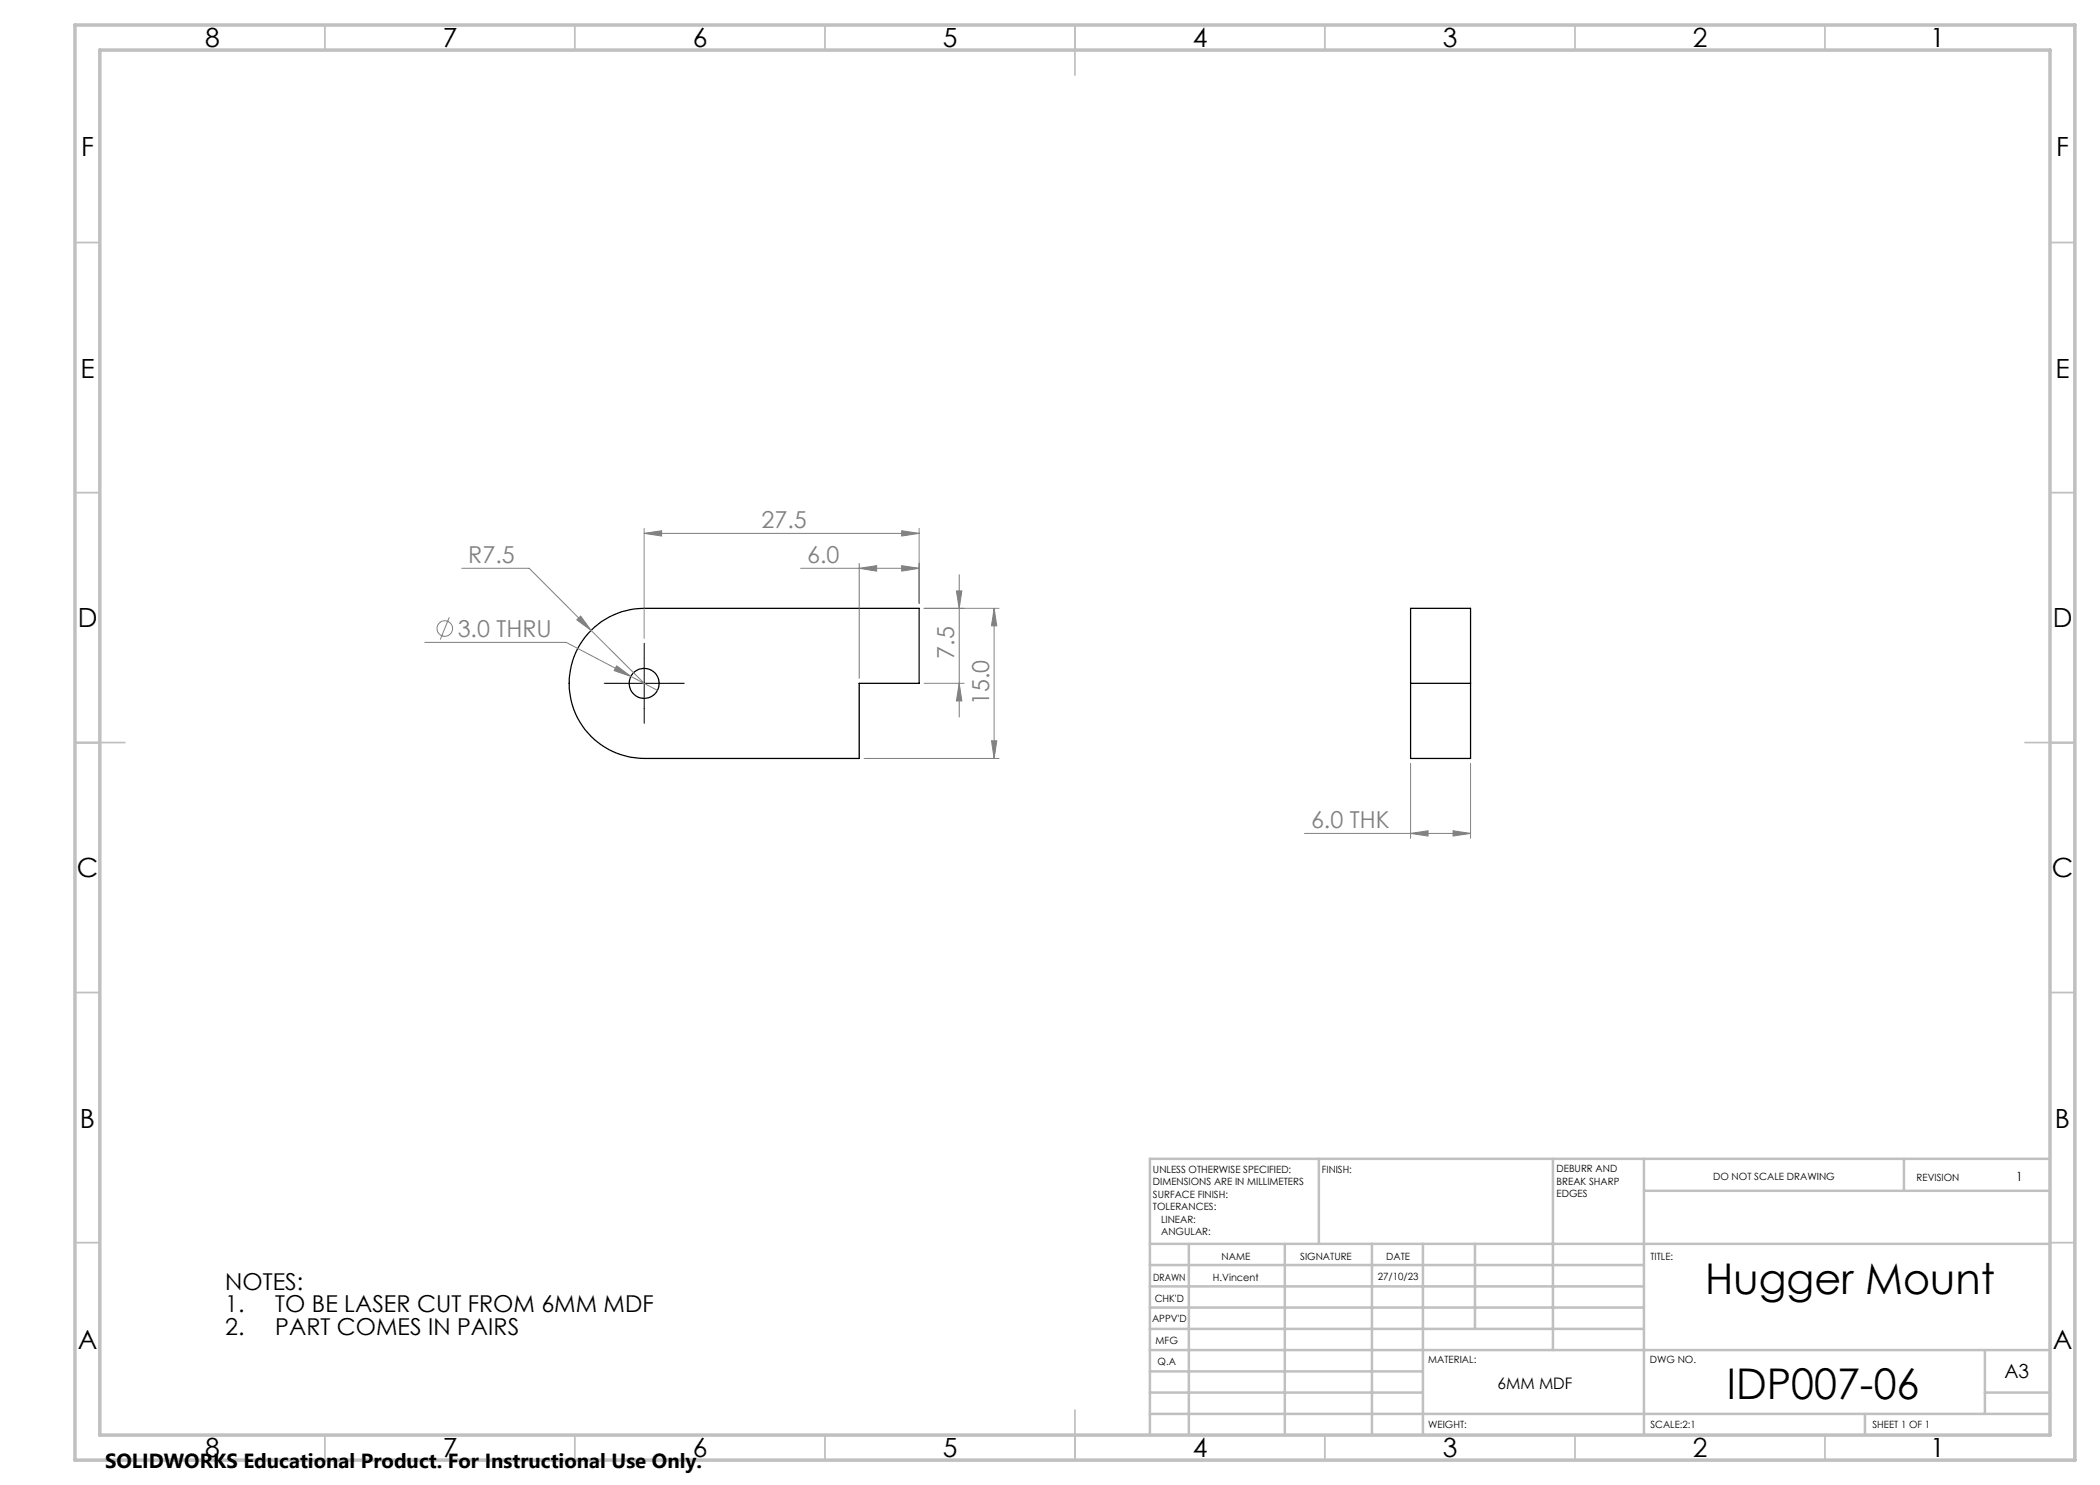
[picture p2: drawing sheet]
<svg xmlns="http://www.w3.org/2000/svg" width="420mm" height="297mm" viewBox="0 0 420 297" stroke-linecap="round" stroke-linejoin="round" font-family="sans-serif">
<g fill="none" stroke="#000" stroke-width=".25">
<path d="M118.2 126.1a15.1 15.1 0 0 1 10.6-4.4h55v15h-12v15h-43a15 15 0 0 1-13.8-9.3 15 15 0 0 1 3.2-16.3zM282.1 136.7h12M282.1 121.7h12v30h-12z"/>
<circle cx="128.8" cy="136.7" r="3"/>
</g>
<g fill="none" stroke="#808080" stroke-width=".2">
<path d="M92.4 113.7h13.4l12.4 12.4M128.8 106.7l3.5-.6v1.1zM128.8 105.7v22M128.8 106.7h55M160.1 113.7h23.7M171.8 113.7l3.5-.6v1.1zM171.8 112.7v23M180.3 106.1l3.5 .6-3.5 .5zM180.3 113.1l3.5 .6-3.5 .5zM183.8 105.7v15M191.3 118.2h1.1l-.6 3.5zM191.8 114.9v28.5"/>
<path d="M84.9 128.5h28.3l18.3 9.6M89.9 123.5l-1.8 4.4M115.4 124l.7-.8 2.1 2.9zM118.2 126.1l10.6 10.6M123.3 133.2l2.9 2.1-3.4-1.2zM184.8 136.7h8M191.8 136.7l.6 3.5h-1.1zM198.8 121.7l.6 3.5h-1.1zM198.8 121.7v30M199.8 121.7h-15M172.8 151.7h27M198.3 148.2h1.1l-.6 3.5z"/>
<path d="M282.1 152.7v15M294.1 152.7v15M260.9 166.7h33.2M282.1 166.7l3.5-.5v1zM290.6 166.2l3.5 .5-3.5 .5z"/>
<circle cx="89" cy="125.7" r="1.56"/>
</g>
<path d="M123.8 136.7h-3M128.8 131.7v-3M133.8 136.7h3M128.8 141.7v3" fill="none" stroke="#000" stroke-width=".2" stroke-dasharray="15.2 1.3 1.3 1.3"/>
<path d="M123.8 136.7h10M128.8 131.7v10" fill="none" stroke="#000" stroke-width=".2"/>
<g fill="none" stroke="#c0c0c0" stroke-width=".35">
<path d="M65 5v5M115 5v5M165 5v5M215 5v10M265 5v5M315 5v5M365 5v5M15 48.5h5M410 48.5h5M15 98.5h5M410 98.5h5M15 148.5h10"/>
<path d="M405 148.5h10M15 198.5h5M410 198.5h5M15 248.5h5M410 248.5h5M65 287v5M115 287v5M165 287v5M215 282v10M265 287v5M315 287v5M365 287v5"/>
</g>
<g fill="none" stroke="#c0c0c0" stroke-width=".5">
<path d="M263.8 231.8v17M310.6 231.8v38.2M328.8 231.8v55.2M328.8 238.2h81.2M380.8 231.8v6.4M410 231.8h-180v55.2M230 248.8h180M230 257.3h98.8M230 253h98.8M237.8 248.8v38.2M257 248.8v38.2M274.4 248.8v38.2"/>
<path d="M284.6 248.8v38.2M295 248.8v17M230 265.8h98.8M230 261.5h98.8M230 278.5h54.6M230 274.3h54.6M230 270h180M397 278.5h13M397 270v12.8M230 282.8h180M373 282.8v4.2"/>
</g>
<path d="M15 5h400v287h-400zM20 10h390v277h-390z" fill="none" stroke="#c0c0c0" stroke-width=".7"/>
<g fill="#808080">
<path d="M180.3 106.1l3.5 .6-3.5 .5zM128.8 106.7l3.5-.6v1.1zM180.3 113.1l3.5 .6-3.5 .5zM171.8 113.7l3.5-.6v1.1z"/>
<path d="M115.4 124l2.8 2.1-2.1-2.9zM123.3 133.2l-.5 .9 3.4 1.2zM282.1 166.7l3.5-.5v1zM290.6 166.2l3.5 .5-3.5 .5z"/>
<path d="M191.8 136.7l.6 3.5h-1.1zM191.3 118.2h1.1l-.6 3.5z"/>
<path d="M198.8 121.7l.6 3.5h-1.1zM198.3 148.2h1.1l-.6 3.5z"/>
</g>
<g font-size="8.5">
<text x="341" y="258.8">Hugger Mount</text>
<text x="345.4" y="279.7">IDP007-06</text>
</g>
<g font-size="5.3">
<text x="41" y="9.5">8</text>
<text x="88.5" y="9.5">7</text>
<text x="138.5" y="9.5">6</text>
<text x="188.5" y="9.5">5</text>
<text x="238.5" y="9.5">4</text>
<text x="288.5" y="9.5">3</text>
<text x="338.5" y="9.5">2</text>
<text x="386" y="9.5">1</text>
<text x="16.2" y="31.2">F</text>
<text x="411.2" y="31.2">F</text>
<text x="16.1" y="75.5">E</text>
<text x="411.1" y="75.5">E</text>
<text x="15.5" y="125.5">D</text>
<text x="410.5" y="125.5">D</text>
<text x="15.4" y="175.5">C</text>
<text x="410.4" y="175.5">C</text>
<text x="16" y="225.5">B</text>
<text x="411" y="225.5">B</text>
<text x="15.5" y="269.7">A</text>
<text x="410.5" y="269.7">A</text>
<text x="41" y="291.5">8</text>
<text x="88.5" y="291.5">7</text>
<text x="138.5" y="291.5">6</text>
<text x="188.5" y="291.5">5</text>
<text x="238.5" y="291.5">4</text>
<text x="288.5" y="291.5">3</text>
<text x="338.5" y="291.5">2</text>
<text x="386" y="291.5">1</text>
</g>
<g font-size="4.7" fill="#808080">
<text x="152.3" y="105.6">27.5</text>
<text x="93.7" y="112.6">R7.5</text>
<text x="161.4" y="112.6">6.0</text>
<text x="91.5" y="127.4">3.0 THRU</text>
<text x="190.8" y="131.7" transform="rotate(-90 190.8 131.7)">7.5</text>
<text x="197.8" y="141" transform="rotate(-90 197.8 141)">15.0</text>
<text x="262.2" y="165.6">6.0 THK</text>
</g>
<g font-size="4.7">
<text x="45.1" y="257.9">NOTES:</text>
<text x="45.1" y="262.4">1.</text>
<text x="55.1" y="262.4">TO BE LASER CUT FROM 6MM MDF</text>
<text x="45.1" y="267">2.</text>
<text x="55.1" y="267">PART COMES IN PAIRS</text>
</g>
<text font-size="4.1" x="21" y="293.7">SOLIDWORKS Educational Product. For Instructional Use Only.</text>
<text font-size="3.9" x="400.9" y="275.5">A3</text>
<text font-size="3.2" x="299.5" y="277.9">6MM MDF</text>
<text font-size="2.5" x="403.2" y="236.1">1</text>
<g font-size="2">
<text x="230.6" y="234.6">UNLESS OTHERWISE SPECIFIED:</text>
<text x="230.6" y="237.1">DIMENSIONS ARE IN MILLIMETERS</text>
<text x="230.6" y="239.6">SURFACE FINISH:</text>
<text x="264.4" y="234.6">FINISH:</text>
<text x="311.3" y="234.5">DEBURR AND</text>
<text x="311.3" y="237">BREAK SHARP</text>
<text x="311.3" y="239.5">EDGES</text>
<text x="342.6" y="236">DO NOT SCALE DRAWING</text>
<text x="383.3" y="236.2">REVISION</text>
<text x="230.6" y="242.1">TOLERANCES:</text>
<text x="232.2" y="244.6">LINEAR:</text>
<text x="232.2" y="247.1">ANGULAR:</text>
<text x="244.3" y="252">NAME</text>
<text x="260" y="251.9">SIGNATURE</text>
<text x="277.2" y="251.9">DATE</text>
<text x="330.1" y="251.9">TITLE:</text>
<text x="230.6" y="256.1">DRAWN</text>
<text x="242.6" y="256.1">H.Vincent</text>
<text x="275.6" y="255.9">27/10/23</text>
<text x="230.9" y="260.3">CHK'D</text>
<text x="230.4" y="264.4">APPV'D</text>
<text x="231.1" y="268.8">MFG</text>
<text x="231.5" y="273">Q.A</text>
<text x="285.6" y="272.5">MATERIAL:</text>
<text x="330" y="272.5">DWG NO.</text>
<text x="285.6" y="285.5">WEIGHT:</text>
<text x="330.1" y="285.6">SCALE:2:1</text>
<text x="374.5" y="285.6">SHEET 1 OF 1</text>
</g>
</svg>
